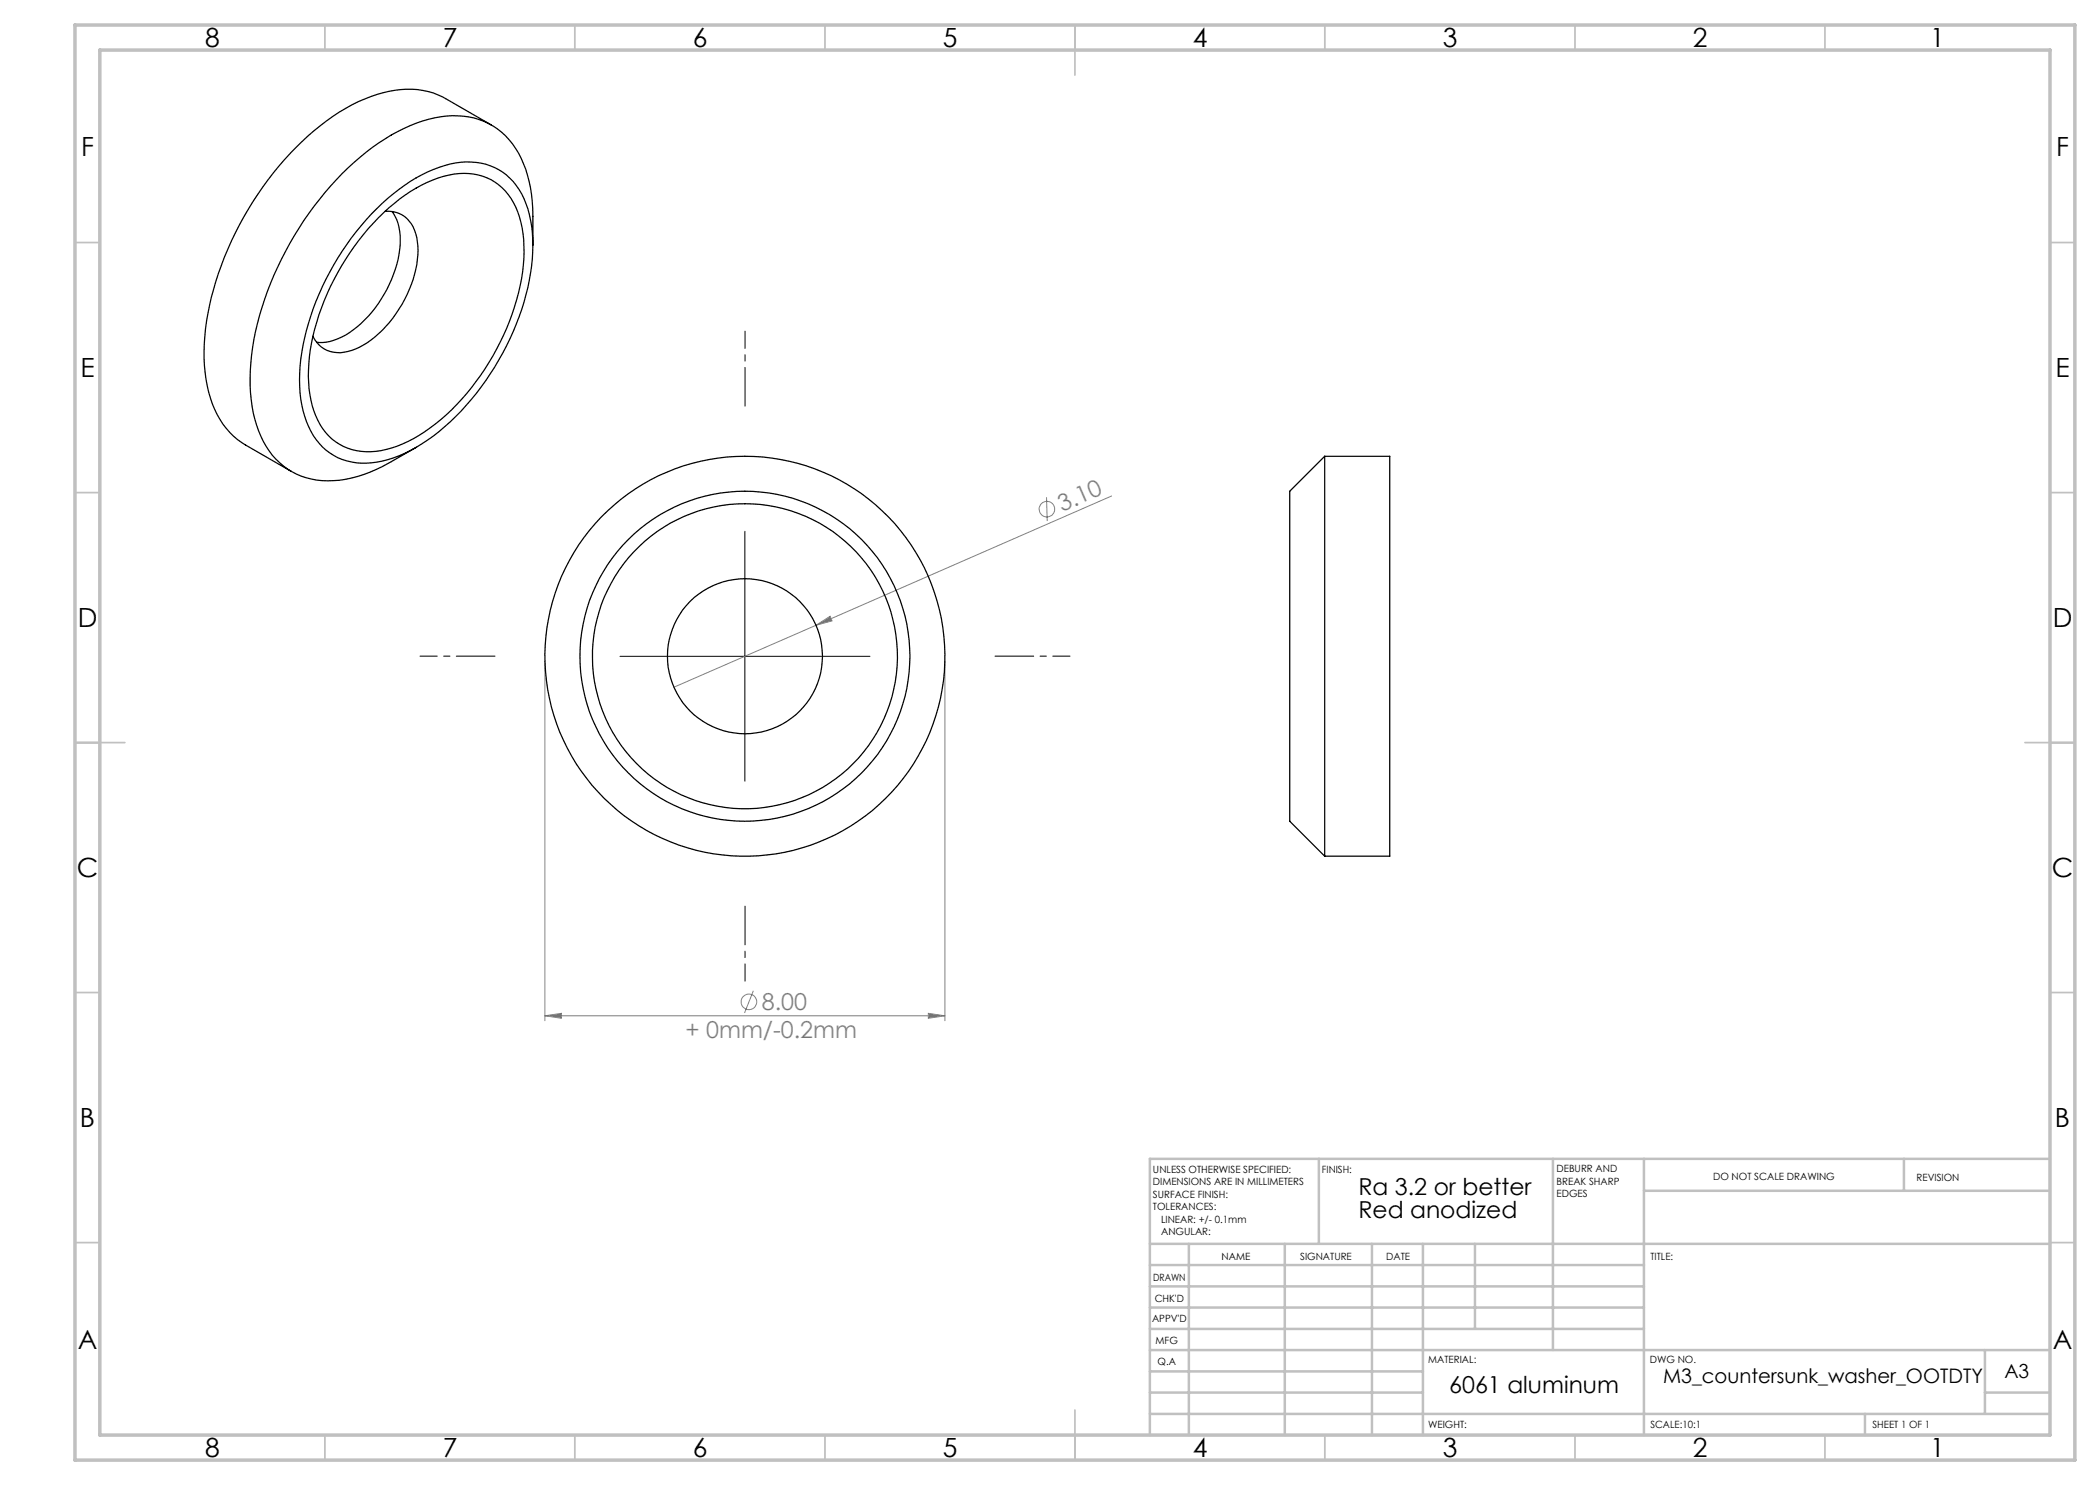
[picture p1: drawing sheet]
<svg xmlns="http://www.w3.org/2000/svg" width="420mm" height="297mm" viewBox="0 0 420 297" stroke-linecap="round" stroke-linejoin="round" font-family="sans-serif">
<g fill="none" stroke="#808080" stroke-width=".2">
<path d="M209.3 99.4l.1 4.8M222.3 99.2l-59.1 25.9M109 132.3v71.8M163.2 125.1l2.8-1.8 .4 .9zM163.2 125.1l-28.4 12.3M189 132.3v71.8M150.7 198.2l-1.8 4.4M109 203.2l3.3-.5v1zM109 203.2h80M185.7 202.7l3.3 .5-3.3 .5z"/>
<circle cx="209.4" cy="101.8" r="1.56"/>
<circle cx="149.8" cy="200.4" r="1.55"/>
</g>
<path d="M149 81.2v-15M99 131.2h-15M199 131.2h15M149 181.2v15" fill="none" stroke="#000" stroke-width=".2" stroke-dasharray="15.2 1.3 1.3 1.3" stroke-dashoffset="7.5"/>
<path d="M149 106.3v49.9M124 131.3h50" fill="none" stroke="#000" stroke-width=".2"/>
<g fill="none" stroke="#c0c0c0" stroke-width=".35">
<path d="M65 5v5M115 5v5M165 5v5M215 5v10M265 5v5M315 5v5M365 5v5M15 48.5h5M410 48.5h5M15 98.5h5M410 98.5h5M15 148.5h10"/>
<path d="M405 148.5h10M15 198.5h5M410 198.5h5M15 248.5h5M410 248.5h5M65 287v5M115 287v5M165 287v5M215 282v10M265 287v5M315 287v5M365 287v5"/>
</g>
<g fill="none" stroke="#c0c0c0" stroke-width=".5">
<path d="M263.8 231.8v17M310.6 231.8v38.2M328.8 231.8v55.2M328.8 238.2h81.2M380.8 231.8v6.4M410 231.8h-180v55.2M230 248.8h180M230 257.3h98.8M230 253h98.8M237.8 248.8v38.2M257 248.8v38.2M274.4 248.8v38.2"/>
<path d="M284.6 248.8v38.2M295 248.8v17M230 265.8h98.8M230 261.5h98.8M230 278.5h54.6M230 274.3h54.6M230 270h180M397 278.5h13M397 270v12.8M230 282.8h180M373 282.8v4.2"/>
</g>
<path d="M15 5h400v287h-400zM20 10h390v277h-390z" fill="none" stroke="#c0c0c0" stroke-width=".7"/>
<g fill="#808080">
<path d="M163.2 125.1l2.8-1.8 .4 .9z"/>
<path d="M109 203.2l3.3-.5v1zM185.7 202.7l3.3 .5-3.3 .5z"/>
</g>
<g fill="none" stroke="#000" stroke-width=".25">
<path d="M98.3 25l-9.2-5.3a16.1 16.1 0 0 0-12.5-1.1 37.8 37.8 0 0 0-16.2 9.7 65.3 65.3 0 0 0-19.3 37.5 30.5 30.5 0 0 0 2.3 17.1 14.9 14.9 0 0 0 5.7 6.1l9.2 5.3M75.4 41.7a32.1 32.1 0 0 1 14.6-8.9 12.6 12.6 0 0 1 12 2.9 17.6 17.6 0 0 1 4.5 12 46.4 46.4 0 0 1-6.8 24.3 46.5 46.5 0 0 1-17.6 18.1 17.6 17.6 0 0 1-12.7 2.1 12.2 12.2 0 0 1-8.5-9 31.1 31.1 0 0 1 .4-17.1 55.1 55.1 0 0 1 14.1-24.4zM75.7 43.5a29.4 29.4 0 0 1 14-8.5 11.2 11.2 0 0 1 13.8 7.4 28.7 28.7 0 0 1-.2 17.5 49.2 49.2 0 0 1-17.3 25.7 20.9 20.9 0 0 1-12.8 4.7 11.1 11.1 0 0 1-10.4-8.1 30 30 0 0 1 .6-17.8 51.2 51.2 0 0 1 12.3-20.9zM77 42.3a5.7 5.7 0 0 1 6.1 4.4 18.5 18.5 0 0 1-2.2 13.2 21.3 21.3 0 0 1-9.8 9.9 6.6 6.6 0 0 1-7.2-.8l-1.3-1.7M78.4 42.3a10.9 10.9 0 0 1 1.4 8.6 24 24 0 0 1-11.5 16.5l-2.3 .9-1.4 .2-1.3-.1M106.6 49v-5.7a24.8 24.8 0 0 0-4.1-14.6 14.2 14.2 0 0 0-13.2-5.5 30.7 30.7 0 0 0-14.8 6.3 64.9 64.9 0 0 0-23 35.3 39.8 39.8 0 0 0-.6 18.9 16.2 16.2 0 0 0 8.4 11.1 18.3 18.3 0 0 0 14.6-.3l2.5-1.2 6.9-3.8M264.9 91.3v79.9M264.9 91.3h13.1v79.9h-13.1M264.9 91.3l-6.9 6.9v66l6.9 7"/>
<circle cx="149" cy="131.3" r="30.5"/>
<circle cx="149" cy="131.3" r="40"/>
<circle cx="149" cy="131.2" r="33"/>
<circle cx="149" cy="131.2" r="15.5"/>
</g>
<g font-size="5.3">
<text x="41" y="9.5">8</text>
<text x="88.5" y="9.5">7</text>
<text x="138.5" y="9.5">6</text>
<text x="188.5" y="9.5">5</text>
<text x="238.5" y="9.5">4</text>
<text x="288.5" y="9.5">3</text>
<text x="338.5" y="9.5">2</text>
<text x="386" y="9.5">1</text>
<text x="16.2" y="31.2">F</text>
<text x="411.2" y="31.2">F</text>
<text x="16.1" y="75.5">E</text>
<text x="411.1" y="75.5">E</text>
<text x="15.5" y="125.5">D</text>
<text x="410.5" y="125.5">D</text>
<text x="15.4" y="175.5">C</text>
<text x="410.4" y="175.5">C</text>
<text x="16" y="225.5">B</text>
<text x="411" y="225.5">B</text>
<text x="15.5" y="269.7">A</text>
<text x="410.5" y="269.7">A</text>
<text x="41" y="291.5">8</text>
<text x="88.5" y="291.5">7</text>
<text x="138.5" y="291.5">6</text>
<text x="188.5" y="291.5">5</text>
<text x="238.5" y="291.5">4</text>
<text x="288.5" y="291.5">3</text>
<text x="338.5" y="291.5">2</text>
<text x="386" y="291.5">1</text>
</g>
<g font-size="4.7" fill="#808080">
<text x="212.4" y="102.4" transform="rotate(-24 212.4 102.4)">3.10</text>
<text x="152.4" y="202.1">8.00</text>
<text x="137.1" y="207.7">+ 0mm/-0.2mm</text>
</g>
<g font-size="4.7">
<text x="271.7" y="239">Ra 3.2 or better</text>
<text x="271.7" y="243.6">Red anodized</text>
<text x="289.8" y="278.6">6061 aluminum</text>
</g>
<text font-size="4" x="332.6" y="276.6">M3_countersunk_washer_OOTDTY</text>
<text font-size="3.9" x="400.9" y="275.5">A3</text>
<g font-size="2">
<text x="230.6" y="234.6">UNLESS OTHERWISE SPECIFIED:</text>
<text x="230.6" y="237.1">DIMENSIONS ARE IN MILLIMETERS</text>
<text x="230.6" y="239.6">SURFACE FINISH:</text>
<text x="264.4" y="234.6">FINISH:</text>
<text x="311.3" y="234.5">DEBURR AND</text>
<text x="311.3" y="237">BREAK SHARP</text>
<text x="311.3" y="239.5">EDGES</text>
<text x="342.6" y="236">DO NOT SCALE DRAWING</text>
<text x="383.3" y="236.2">REVISION</text>
<text x="230.6" y="242.1">TOLERANCES:</text>
<text x="232.2" y="244.6">LINEAR: +/- 0.1mm</text>
<text x="232.2" y="247.1">ANGULAR:</text>
<text x="244.3" y="252">NAME</text>
<text x="260" y="251.9">SIGNATURE</text>
<text x="277.2" y="251.9">DATE</text>
<text x="330.1" y="251.9">TITLE:</text>
<text x="230.6" y="256.1">DRAWN</text>
<text x="230.9" y="260.3">CHK'D</text>
<text x="230.4" y="264.4">APPV'D</text>
<text x="231.1" y="268.8">MFG</text>
<text x="231.5" y="273">Q.A</text>
<text x="285.6" y="272.5">MATERIAL:</text>
<text x="330" y="272.5">DWG NO.</text>
<text x="285.6" y="285.5">WEIGHT:</text>
<text x="330.1" y="285.6">SCALE:10:1</text>
<text x="374.5" y="285.6">SHEET 1 OF 1</text>
</g>
</svg>
